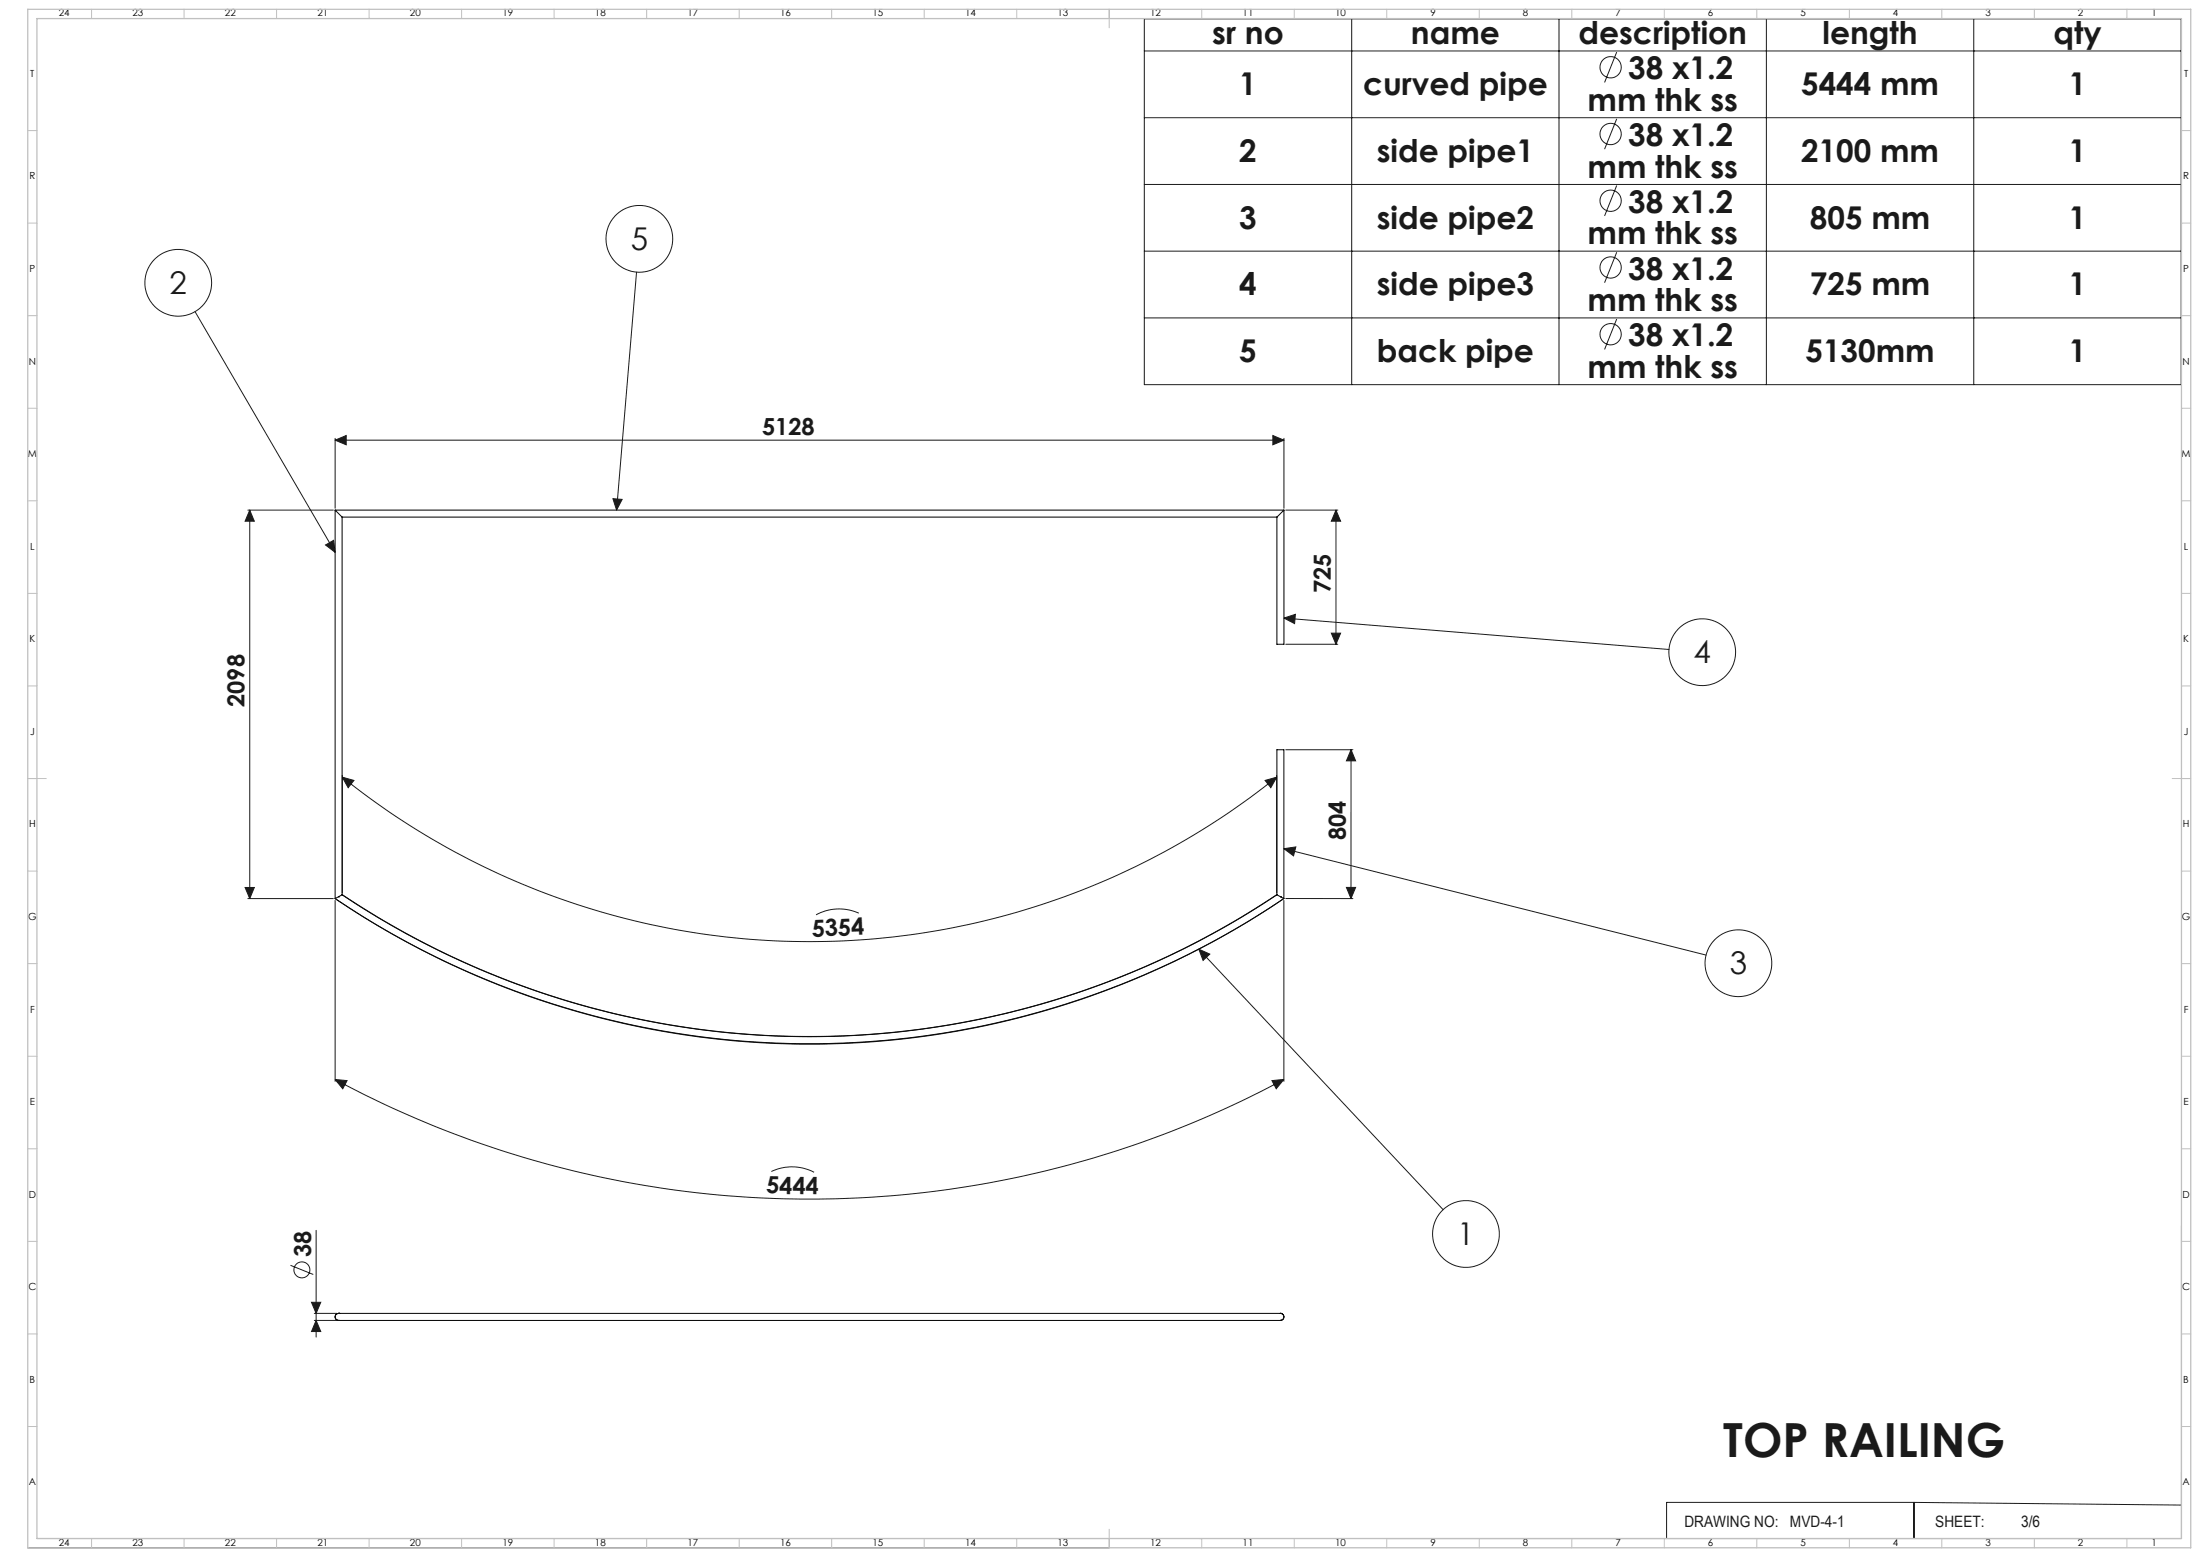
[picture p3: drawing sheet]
<svg xmlns="http://www.w3.org/2000/svg" width="1189mm" height="841mm" viewBox="0 0 1189 841" stroke-linecap="round" stroke-linejoin="round" font-family="sans-serif">
<g fill="none" stroke="#191924" stroke-width=".54">
<path d="M618 10h561v198h-561zM731 10v198M843 10v198M955 10v198M1067 10v198M618 28h561M874 28l-7 17M618 64h561M874 64l-7 17M618 100h561M874 100l-7 17M618 136h561"/>
<path d="M874 136l-7 17M344 147l-11 129M105 168l76 130M618 172h561M874 172l-7 17M181 238l6-3v5zM181 237v38M181 238h513M688 235l6 3-6 2zM694 237v38M134 276h46M135 276v209"/>
<path d="M135 276l2 6h-5zM331 269l5 1-3 6zM695 276h28M722 276l3 6h-5zM722 276v72M176 294l4-2 1 6zM694 334l208 17M694 334l6-2v5zM695 348h28M720 342h5l-3 6zM185 420l6 2-3 3zM185 420a403 403 0 0 0 505 0"/>
<path d="M185 419v63M690 419v63M695 405h36M730 405l3 6h-5zM730 405v80M684 422l6-2-3 5zM694 458l228 58M694 458l6-1-1 5zM132 479h5l-2 6zM728 479h5l-3 6zM134 485h46M181 486v98"/>
<path d="M185 483a455 455 0 0 0 505 0M464 493a26 26 0 0 0-23 1M694 485a457 457 0 0 1-513 0M694 486v98M695 485h36M648 513l132 140M648 513l6 2-4 4zM181 583l7 1-3 4zM687 584l7-1-4 5zM694 583a541 541 0 0 1-513 0M417 633a26 26 0 0 1 23 0M171 665v57"/>
<path d="M1179 662v169h-430M157 683l12 5M168 703h5l-2 6zM170 709h12M170 713h12M171 713l2 6h-5zM1034 812h-133v19M1034 812v19M1034 812l145 1M15 836h584M20 831h579M648 831h1"/>
<circle cx="870" cy="36" r="6"/>
<circle cx="870" cy="72" r="6"/>
<circle cx="870" cy="108" r="6"/>
<circle cx="346" cy="129" r="18"/>
<circle cx="96" cy="153" r="18"/>
<circle cx="870" cy="144" r="6"/>
<circle cx="870" cy="181" r="6"/>
<circle cx="920" cy="352" r="18"/>
<circle cx="940" cy="520" r="18"/>
<circle cx="792" cy="667" r="18"/>
<circle cx="163" cy="686" r="4"/>
</g>
<g fill="none" stroke="#c0c0c0" stroke-width=".54">
<path d="M49 5v5M99 5v5M149 5v5M199 5v5M249 5v5M299 5v5M349 5v5M399 5v5M449 5v5M499 5v5M549 5v5M599 5v10"/>
<path d="M649 5v5M699 5v5M749 5v5M799 5v5M849 5v5M899 5v5M949 5v5M999 5v5M1049 5v5M1099 5v5M1149 5v5M15 71h5"/>
<path d="M1179 71h5M15 121h5M1179 121h5M15 171h5M1179 171h5M15 221h5M1179 221h5M15 271h5M1179 271h5M15 321h5M1179 321h5M15 371h5"/>
<path d="M1179 371h5M15 421h10M1174 421h10M15 471h5M1179 471h5M15 521h5M1179 521h5M15 571h5M1179 571h5M15 621h5M1179 621h5M15 671h5"/>
<path d="M1179 671h5M15 721h5M1179 721h5M15 771h5M1179 771h5M49 831v5M99 831v5M149 831v5M199 831v5M249 831v5M299 831v5M349 831v5"/>
<path d="M399 831v5M449 831v5M499 831v5M549 831v5M599 826v10M649 831v5M699 831v5M749 831v5M799 831v5M849 831v5M899 831v5M949 831v5"/>
<path d="M999 831v5M1049 831v5M1099 831v5M1149 831v5"/>
</g>
<path d="M15 5h1169v831h-1169zM20 10h1159v821h-1159z" fill="none" stroke="#c0c0c0" stroke-width=".7"/>
<g fill="#191924">
<path d="M648 513l6 2-4 4zM176 294l4-2 1 6zM694 458l6-1-1 5zM694 334l6-2v5zM331 269l5 1-3 6z"/>
<path d="M185 420l6 2-3 3zM684 422l6-2-3 5z"/>
<path d="M181 583l7 1-3 4zM687 584l7-1-4 5z"/>
<path d="M688 235l6 3-6 2zM181 238l6-3v5z"/>
<path d="M720 342h5l-3 6zM722 276l3 6h-5zM728 479h5l-3 6zM730 405l3 6h-5z"/>
<path d="M135 276l2 6h-5zM132 479h5l-2 6zM168 703h5l-2 6zM171 713l2 6h-5z"/>
</g>
<g fill="none" stroke="#000" stroke-width=".54">
<path d="M181 276l4 3M181 276v209M181 276h513M185 279v204M185 279h505M694 276l-4 3M694 276v72h-4v-69M183 484h.1M183 484l-2 1M185 483a455 455 0 0 0 505 0M185 483l-2 1M690 483l2 1"/>
<path d="M690 483v-78h4v80M692 484h.1M692 484l2 1M694 485a458 458 0 0 1-513 0M183 709h.1M183 709h509M183 713h.1M183 709a1.9 1.9 0 0 0-2 2 1.9 1.9 0 0 0 2 2M183 713h509M692 713h.1M692 709h.1M692 709a1.9 1.9 0 0 1 2 2 1.9 1.9 0 0 1-2 2"/>
</g>
<text font-size="25.4" fill="#191924" x="931" y="787">TOP RAILING</text>
<g font-size="16.9" fill="#191924">
<text x="655" y="24">sr no</text>
<text x="763" y="24">name</text>
<text x="853" y="24">description</text>
<text x="985" y="24">length</text>
<text x="1110" y="24">qty</text>
<text x="880" y="43">38 x1.2</text>
<text x="670" y="51">1</text>
<text x="737" y="51">curved pipe</text>
<text x="973" y="51">5444 mm</text>
<text x="1118" y="51">1</text>
<text x="858" y="60">mm thk ss</text>
<text x="880" y="79">38 x1.2</text>
<text x="670" y="87">2</text>
<text x="744" y="87">side pipe1</text>
<text x="973" y="87">2100 mm</text>
<text x="1118" y="87">1</text>
<text x="858" y="96">mm thk ss</text>
<text x="880" y="115">38 x1.2</text>
<text x="670" y="123">3</text>
<text x="744" y="123">side pipe2</text>
<text x="978" y="123">805 mm</text>
<text x="1118" y="123">1</text>
<text x="858" y="132">mm thk ss</text>
<text x="341" y="135">5</text>
<text x="880" y="151">38 x1.2</text>
<text x="92" y="159">2</text>
<text x="670" y="160">4</text>
<text x="744" y="160">side pipe3</text>
<text x="978" y="160">725 mm</text>
<text x="1118" y="160">1</text>
<text x="858" y="168">mm thk ss</text>
<text x="880" y="187">38 x1.2</text>
<text x="670" y="196">5</text>
<text x="744" y="196">back pipe</text>
<text x="976" y="196">5130mm</text>
<text x="1118" y="196">1</text>
<text x="858" y="204">mm thk ss</text>
<text x="915" y="358">4</text>
<text x="935" y="526">3</text>
<text x="788" y="672">1</text>
</g>
<g font-size="12.7" fill="#191924">
<text x="412" y="235">5128</text>
<text x="719" y="320" transform="rotate(-90 719 320)">725</text>
<text x="132" y="382" transform="rotate(-90 132 382)">2098</text>
<text x="727" y="454" transform="rotate(-90 727 454)">804</text>
<text x="439" y="506" transform="rotate(-2 439 506)">5354</text>
<text x="414" y="645" transform="rotate(1 414 645)">5444</text>
<text x="168" y="679" transform="rotate(-90 168 679)">38</text>
</g>
<g font-size="8.5" fill="#191924">
<text x="910" y="825">DRAWING NO:</text>
<text x="967" y="825">MVD-4-1</text>
<text x="1046" y="825">SHEET:</text>
<text x="1092" y="825">3/6</text>
</g>
<g font-size="5.3">
<text x="32" y="9">24</text>
<text x="72" y="9">23</text>
<text x="122" y="9">22</text>
<text x="172" y="9">21</text>
<text x="222" y="9">20</text>
<text x="272" y="9">19</text>
<text x="322" y="9">18</text>
<text x="372" y="9">17</text>
<text x="422" y="9">16</text>
<text x="472" y="9">15</text>
<text x="522" y="9">14</text>
<text x="572" y="9">13</text>
<text x="622" y="9">12</text>
<text x="672" y="9">11</text>
<text x="722" y="9">10</text>
<text x="773" y="9">9</text>
<text x="823" y="9">8</text>
<text x="873" y="9">7</text>
<text x="923" y="9">6</text>
<text x="973" y="9">5</text>
<text x="1023" y="9">4</text>
<text x="1073" y="9">3</text>
<text x="1123" y="9">2</text>
<text x="1163" y="9">1</text>
<text x="16" y="42">T</text>
<text x="1180" y="42">T</text>
<text x="16" y="97">R</text>
<text x="1180" y="97">R</text>
<text x="16" y="147">P</text>
<text x="1180" y="147">P</text>
<text x="16" y="197">N</text>
<text x="1180" y="197">N</text>
<text x="15" y="247">M</text>
<text x="1179" y="247">M</text>
<text x="16" y="297">L</text>
<text x="1180" y="297">L</text>
<text x="16" y="347">K</text>
<text x="1180" y="347">K</text>
<text x="16" y="397">J</text>
<text x="1180" y="397">J</text>
<text x="16" y="447">H</text>
<text x="1180" y="447">H</text>
<text x="15" y="497">G</text>
<text x="1179" y="497">G</text>
<text x="16" y="547">F</text>
<text x="1180" y="547">F</text>
<text x="16" y="597">E</text>
<text x="1180" y="597">E</text>
<text x="16" y="647">D</text>
<text x="1180" y="647">D</text>
<text x="15" y="697">C</text>
<text x="1179" y="697">C</text>
<text x="16" y="747">B</text>
<text x="1180" y="747">B</text>
<text x="16" y="802">A</text>
<text x="1180" y="802">A</text>
<text x="32" y="835">24</text>
<text x="72" y="835">23</text>
<text x="122" y="835">22</text>
<text x="172" y="835">21</text>
<text x="222" y="835">20</text>
<text x="272" y="835">19</text>
<text x="322" y="835">18</text>
<text x="372" y="835">17</text>
<text x="422" y="835">16</text>
<text x="472" y="835">15</text>
<text x="522" y="835">14</text>
<text x="572" y="835">13</text>
<text x="622" y="835">12</text>
<text x="672" y="835">11</text>
<text x="722" y="835">10</text>
<text x="773" y="835">9</text>
<text x="823" y="835">8</text>
<text x="873" y="835">7</text>
<text x="923" y="835">6</text>
<text x="973" y="835">5</text>
<text x="1023" y="835">4</text>
<text x="1073" y="835">3</text>
<text x="1123" y="835">2</text>
<text x="1163" y="835">1</text>
</g>
</svg>
